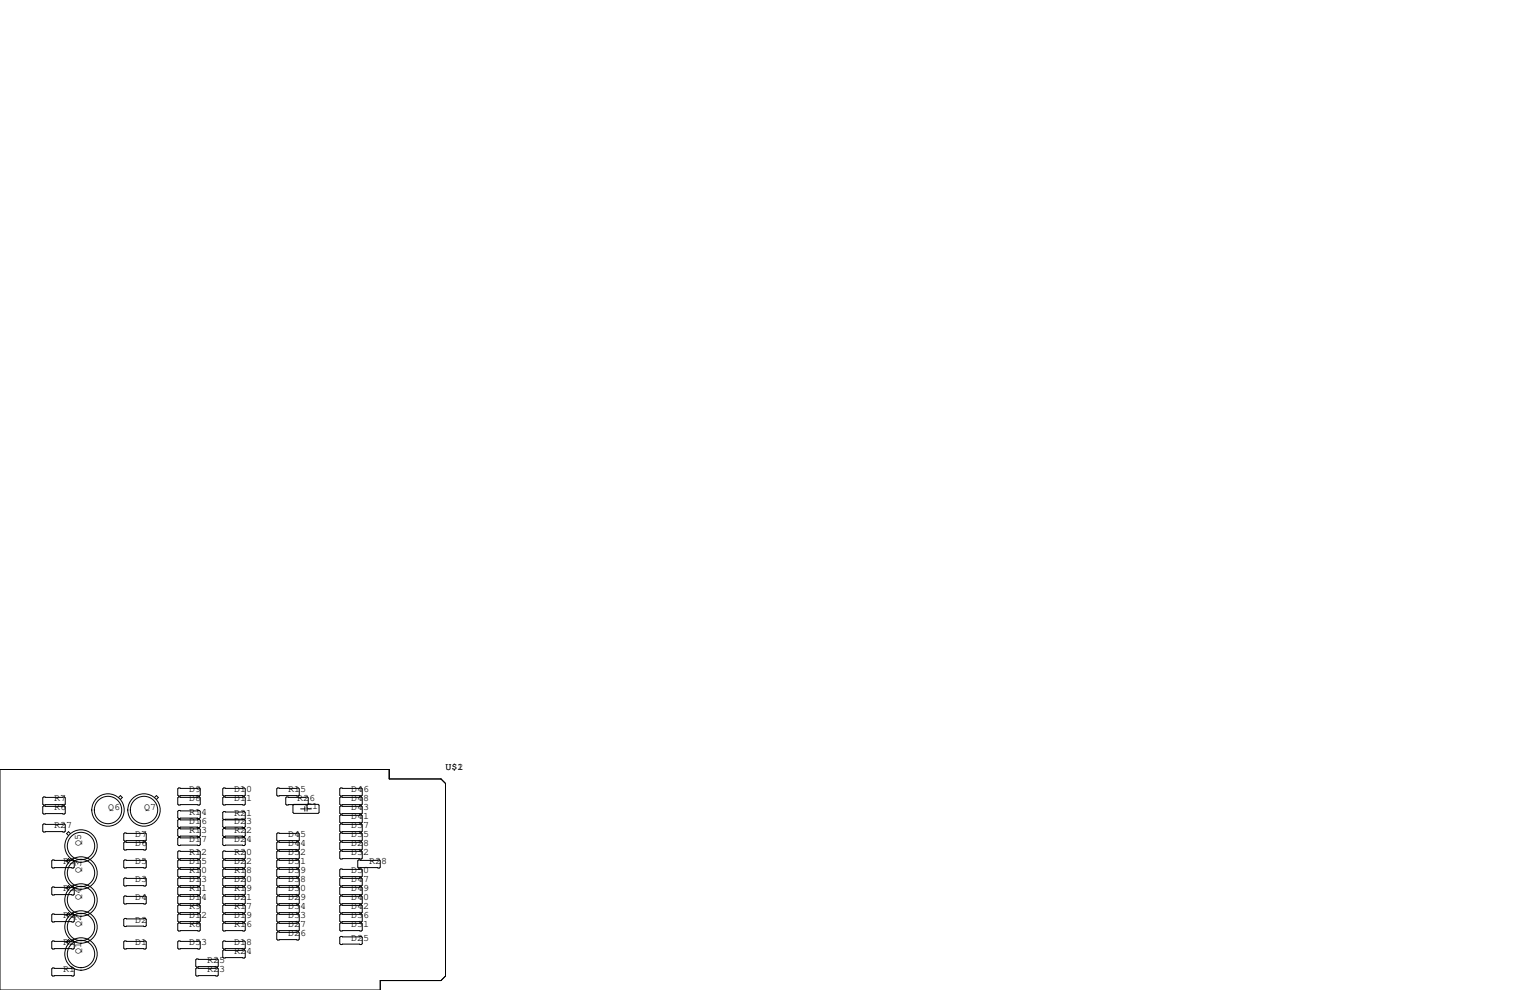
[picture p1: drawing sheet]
<svg xmlns="http://www.w3.org/2000/svg" width="432mm" height="279mm" viewBox="0 0 432 279" stroke-linecap="round" stroke-linejoin="round" font-family="sans-serif">
<g fill="none" stroke="#000" stroke-width=".28">
<path d="M0 217.2h109.9v2.6h14.6l1.2 1.3v54.4l-1.2 1.2h-17.2v2.7h-107.3zM12.3 224.9h5.9l.2 .3v1.7l-.2 .3h-5.9l-.2-.3v-1.7zM12.3 227.5h5.9l.2 .2v1.8l-.2 .2h-5.9l-.2-.2v-1.8zM12.3 232.5h5.9l.2 .3v1.8l-.2 .2h-5.9l-.2-.2v-1.8zM19.9 235.3l-.6-.6-.5 .6 .5 .5M33.5 225.1l.5-.6 .5 .6-.5 .5M35.2 237.6h5.8l.3 .3v1.7l-.3 .3h-5.8l-.3-.3v-1.7zM35.2 235.1h5.8l.3 .2v1.8l-.3 .3h-5.8l-.3-.3v-1.8zM43.6 225.1l.5-.6 .6 .6-.6 .5M50.4 224.9h5.9l.2 .3v1.7l-.2 .3h-5.9l-.2-.3v-1.7zM50.4 222.4h5.9l.2 .2v1.8l-.2 .3h-5.9l-.2-.3v-1.8zM50.4 228.7h5.9l.2 .3v1.8l-.2 .2h-5.9l-.2-.2v-1.8z"/>
<path d="M50.4 231.3h5.9l.2 .2v1.8l-.2 .3h-5.9l-.2-.3v-1.8zM50.4 233.8h5.9l.2 .3v1.7l-.2 .3h-5.9l-.2-.3v-1.7zM50.4 236.3h5.9l.2 .3v1.8l-.2 .2h-5.9l-.2-.2v-1.8zM63.1 224.9h5.9l.2 .3v1.7l-.2 .3h-5.9l-.2-.3v-1.7zM63.1 222.4h5.9l.2 .2v1.8l-.2 .3h-5.9l-.2-.3v-1.8zM63.1 229h5.9l.2 .3v1.8l-.2 .2h-5.9l-.2-.2v-1.8zM63.1 231.3h5.9l.2 .2v1.8l-.2 .3h-5.9l-.2-.3v-1.8zM63.1 233.8h5.9l.2 .3v1.7l-.2 .3h-5.9l-.2-.3v-1.7zM63.1 236.3h5.9l.2 .3v1.8l-.2 .2h-5.9l-.2-.2v-1.8zM78.4 222.4h5.8l.3 .2v1.8l-.3 .3h-5.8l-.3-.3v-1.8zM78.4 237.6h5.8l.3 .3v1.7l-.3 .3h-5.8l-.3-.3v-1.7zM78.4 235.1h5.8l.3 .2v1.8l-.3 .3h-5.8l-.3-.3v-1.8z"/>
<path d="M80.9 224.9h5.8l.3 .3v1.7l-.3 .3h-5.8l-.3-.3v-1.7zM82.7 227.3l.2-.3h6.9l.2 .3v2l-.2 .3h-6.9l-.2-.3zM84.8 228.3h1.2M86 227.6v1.3M86.7 227.6v1.3M86.7 228.3h1.2M96.1 224.9h5.9l.2 .3v1.7l-.2 .3h-5.9l-.2-.3v-1.7zM96.1 222.4h5.9l.2 .2v1.8l-.2 .3h-5.9l-.2-.3v-1.8zM96.1 232.5h5.9l.2 .3v1.8l-.2 .2h-5.9l-.2-.2v-1.8zM96.1 227.5h5.9l.2 .2v1.8l-.2 .2h-5.9l-.2-.2v-1.8zM96.1 235.1h5.9l.2 .2v1.8l-.2 .3h-5.9l-.2-.3v-1.8zM96.1 237.6h5.9l.2 .3v1.7l-.2 .3h-5.9l-.2-.3v-1.7z"/>
<path d="M96.1 230h5.9l.2 .3v1.7l-.2 .3h-5.9l-.2-.3v-1.7zM14.9 257.9h5.8l.3 .3v1.8l-.3 .2h-5.8l-.3-.2v-1.8zM14.9 242.7h5.8l.3 .3v1.7l-.3 .3h-5.8l-.3-.3v-1.7zM14.9 250.3h5.8l.3 .3v1.7l-.3 .3h-5.8l-.3-.3v-1.7zM19.9 258.1l-.6-.5-.5 .5 .5 .5M19.9 242.9l-.6-.6-.5 .6 .5 .5M19.9 250.5l-.6-.5-.5 .5 .5 .5M35.2 252.9h5.8l.3 .2v1.8l-.3 .2h-5.8l-.3-.2v-1.8zM35.2 242.7h5.8l.3 .3v1.7l-.3 .3h-5.8l-.3-.3v-1.7zM35.2 247.8h5.8l.3 .2v1.8l-.3 .3h-5.8l-.3-.3v-1.8zM35.2 259.2h5.8l.3 .3v1.7l-.3 .3h-5.8l-.3-.3v-1.7zM50.2 245.5l.2-.3h5.9l.2 .3v1.8l-.2 .2h-5.9l-.2-.2z"/>
<path d="M50.2 248l.2-.2h5.9l.2 .2v1.8l-.2 .3h-5.9l-.2-.3zM50.2 250.6l.2-.3h5.9l.2 .3v1.7l-.2 .3h-5.9l-.2-.3zM50.2 253.1l.2-.2h5.9l.2 .2v1.8l-.2 .2h-5.9l-.2-.2zM50.2 255.7l.2-.3h5.9l.2 .3v1.7l-.2 .3h-5.9l-.2-.3zM50.2 258.2l.2-.3h5.9l.2 .3v1.8l-.2 .2h-5.9l-.2-.2zM50.4 240.2h5.9l.2 .2v1.8l-.2 .2h-5.9l-.2-.2v-1.8zM50.4 242.7h5.9l.2 .3v1.7l-.2 .3h-5.9l-.2-.3v-1.7zM62.9 245.5l.2-.3h5.9l.2 .3v1.8l-.2 .2h-5.9l-.2-.2zM62.9 248l.2-.2h5.9l.2 .2v1.8l-.2 .3h-5.9l-.2-.3zM62.9 250.6l.2-.3h5.9l.2 .3v1.7l-.2 .3h-5.9l-.2-.3zM62.9 253.1l.2-.2h5.9l.2 .2v1.8l-.2 .2h-5.9l-.2-.2zM62.9 255.7l.2-.3h5.9l.2 .3v1.7l-.2 .3h-5.9l-.2-.3z"/>
<path d="M62.9 258.2l.2-.3h5.9l.2 .3v1.8l-.2 .2h-5.9l-.2-.2zM63.1 240.2h5.9l.2 .2v1.8l-.2 .2h-5.9l-.2-.2v-1.8zM63.1 242.7h5.9l.2 .3v1.7l-.2 .3h-5.9l-.2-.3v-1.7zM78.1 253.1l.3-.2h5.8l.3 .2v1.8l-.3 .2h-5.8l-.3-.2zM78.1 245.5l.3-.3h5.8l.3 .3v1.8l-.3 .2h-5.8l-.3-.2zM78.1 248l.3-.2h5.8l.3 .2v1.8l-.3 .3h-5.8l-.3-.3zM78.1 250.6l.3-.3h5.8l.3 .3v1.7l-.3 .3h-5.8l-.3-.3zM78.1 255.7l.3-.3h5.8l.3 .3v1.7l-.3 .3h-5.8l-.3-.3zM78.1 258.2l.3-.3h5.8l.3 .3v1.8l-.3 .2h-5.8l-.3-.2zM78.4 240.2h5.8l.3 .2v1.8l-.3 .2h-5.8l-.3-.2v-1.8zM78.4 242.7h5.8l.3 .3v1.7l-.3 .3h-5.8l-.3-.3v-1.7zM95.9 258.2l.2-.3h5.9l.2 .3v1.8l-.2 .2h-5.9l-.2-.2z"/>
<path d="M95.9 250.6l.2-.3h5.9l.2 .3v1.7l-.2 .3h-5.9l-.2-.3zM95.9 255.7l.2-.3h5.9l.2 .3v1.7l-.2 .3h-5.9l-.2-.3zM95.9 245.5l.2-.3h5.9l.2 .3v1.8l-.2 .2h-5.9l-.2-.2zM95.9 248l.2-.2h5.9l.2 .2v1.8l-.2 .3h-5.9l-.2-.3zM95.9 253.1l.2-.2h5.9l.2 .2v1.8l-.2 .2h-5.9l-.2-.2zM96.1 240.2h5.9l.2 .2v1.8l-.2 .2h-5.9l-.2-.2v-1.8zM101.2 242.7h5.9l.2 .3v1.7l-.2 .3h-5.9l-.2-.3v-1.7zM14.6 273.4l.3-.2h5.8l.3 .2v1.8l-.3 .3h-5.8l-.3-.3zM14.9 265.6h5.8l.3 .2v1.8l-.3 .2h-5.8l-.3-.2v-1.8zM19.9 265.7l-.6-.5-.5 .5 .5 .6M35.2 265.6h5.8l.3 .2v1.8l-.3 .2h-5.8l-.3-.2v-1.8zM50.2 260.7l.2-.2h5.9l.2 .2v1.8l-.2 .3h-5.9l-.2-.3z"/>
<path d="M50.2 265.8l.2-.2h5.9l.2 .2v1.8l-.2 .2h-5.9l-.2-.2zM55.2 273.4l.3-.2h5.8l.3 .2v1.8l-.3 .3h-5.8l-.3-.3zM55.2 270.9l.3-.3h5.8l.3 .3v1.8l-.3 .2h-5.8l-.3-.2zM62.9 260.7l.2-.2h5.9l.2 .2v1.8l-.2 .3h-5.9l-.2-.3zM62.9 265.8l.2-.2h5.9l.2 .2v1.8l-.2 .2h-5.9l-.2-.2zM62.9 268.4l.2-.3h5.9l.2 .3v1.7l-.2 .3h-5.9l-.2-.3zM78.1 260.7l.3-.2h5.8l.3 .2v1.8l-.3 .3h-5.8l-.3-.3zM78.1 263.3l.3-.3h5.8l.3 .3v1.7l-.3 .3h-5.8l-.3-.3zM95.9 260.7l.2-.2h5.9l.2 .2v1.8l-.2 .3h-5.9l-.2-.3zM95.9 264.5l.2-.2h5.9l.2 .2v1.8l-.2 .3h-5.9l-.2-.3z"/>
<circle cx="22.9" cy="238.8" r="4.6"/>
<circle cx="22.9" cy="238.8" r="3.9"/>
<circle cx="30.5" cy="228.6" r="4.6"/>
<circle cx="30.5" cy="228.6" r="3.9"/>
<circle cx="40.6" cy="228.6" r="4.6"/>
<circle cx="40.6" cy="228.6" r="3.9"/>
<circle cx="22.9" cy="246.4" r="4.6"/>
<circle cx="22.9" cy="254" r="4.6"/>
<circle cx="22.9" cy="254" r="3.9"/>
<circle cx="22.9" cy="246.4" r="3.9"/>
<circle cx="22.9" cy="269.2" r="4.6"/>
<circle cx="22.9" cy="261.6" r="4.6"/>
<circle cx="22.9" cy="269.2" r="3.9"/>
<circle cx="22.9" cy="261.6" r="3.9"/>
</g>
<g font-size="2.8">
<text x="125.7" y="217.2">U$1</text>
<text x="129.1" y="217.2">2</text>
<text x="15.2" y="226.1">R7</text>
<text x="53.3" y="226.1">D8</text>
<text x="53.3" y="223.5">D9</text>
<text x="66" y="223.5">D10</text>
<text x="66" y="226.1">D11</text>
<text x="81.3" y="223.5">R15</text>
<text x="83.8" y="226.1">R26</text>
<text x="99.1" y="226.1">D48</text>
<text x="99.1" y="223.5">D46</text>
<text x="15.2" y="228.6">R6</text>
<text x="15.2" y="233.7">R27</text>
<text x="30.5" y="228.6">Q6</text>
<text x="40.6" y="228.6">Q7</text>
<text x="53.3" y="232.4">D16</text>
<text x="53.3" y="229.9">R14</text>
<text x="66" y="232.4">D23</text>
<text x="66" y="230.2">R21</text>
<text x="86.4" y="228.3">C1</text>
<text x="99.1" y="231.1">D41</text>
<text x="99.1" y="233.7">D37</text>
<text x="99.1" y="228.6">D43</text>
<text x="22.9" y="238.8" transform="rotate(-90 22.9 238.8)">Q5</text>
<text x="38.1" y="238.8">D6</text>
<text x="38.1" y="236.2">D7</text>
<text x="53.3" y="234.9">R13</text>
<text x="53.3" y="237.5">D17</text>
<text x="66" y="237.5">D24</text>
<text x="66" y="234.9">R22</text>
<text x="81.3" y="238.8">D44</text>
<text x="81.3" y="236.2">D45</text>
<text x="99.1" y="238.8">D28</text>
<text x="99.1" y="236.2">D35</text>
<text x="17.8" y="243.8">R5</text>
<text x="38.1" y="243.8">D5</text>
<text x="53.3" y="241.3">R12</text>
<text x="53.3" y="243.8">D15</text>
<text x="66" y="243.8">D22</text>
<text x="66" y="241.3">R20</text>
<text x="81.3" y="243.8">D51</text>
<text x="81.3" y="241.3">D52</text>
<text x="99.1" y="241.3">D32</text>
<text x="104.1" y="243.8">R28</text>
<text x="17.8" y="251.5">R3</text>
<text x="22.9" y="246.4" transform="rotate(-90 22.9 246.4)">Q3</text>
<text x="38.1" y="248.9">D3</text>
<text x="53.3" y="246.4">R10</text>
<text x="53.3" y="248.9">D13</text>
<text x="53.3" y="251.5">R11</text>
<text x="66" y="248.9">D20</text>
<text x="66" y="246.4">R18</text>
<text x="66" y="251.5">R19</text>
<text x="81.3" y="251.5">D30</text>
<text x="81.3" y="246.4">D39</text>
<text x="81.3" y="248.9">D38</text>
<text x="99.1" y="248.9">D47</text>
<text x="99.1" y="251.5">D49</text>
<text x="99.1" y="246.4">D50</text>
<text x="22.9" y="254" transform="rotate(-90 22.9 254)">Q4</text>
<text x="38.1" y="254">D4</text>
<text x="53.3" y="256.5">R9</text>
<text x="53.3" y="254">D14</text>
<text x="66" y="256.5">R17</text>
<text x="66" y="254">D21</text>
<text x="81.3" y="254">D29</text>
<text x="81.3" y="256.5">D34</text>
<text x="99.1" y="256.5">D42</text>
<text x="99.1" y="254">D40</text>
<text x="17.8" y="259.1">R4</text>
<text x="22.9" y="261.6" transform="rotate(-90 22.9 261.6)">Q2</text>
<text x="38.1" y="260.3">D2</text>
<text x="53.3" y="261.6">R8</text>
<text x="53.3" y="259.1">D12</text>
<text x="66" y="261.6">R16</text>
<text x="66" y="259.1">D19</text>
<text x="81.3" y="261.6">D27</text>
<text x="81.3" y="259.1">D33</text>
<text x="99.1" y="261.6">D31</text>
<text x="99.1" y="259.1">D36</text>
<text x="17.8" y="266.7">R2</text>
<text x="22.9" y="269.2" transform="rotate(-90 22.9 269.2)">Q1</text>
<text x="38.1" y="266.7">D1</text>
<text x="53.3" y="266.7">D53</text>
<text x="66" y="266.7">D18</text>
<text x="66" y="269.2">R24</text>
<text x="81.3" y="264.2">D26</text>
<text x="99.1" y="265.4">D25</text>
<text x="17.8" y="274.3">R1</text>
<text x="58.4" y="274.3">R23</text>
<text x="58.4" y="271.8">R25</text>
</g>
</svg>
